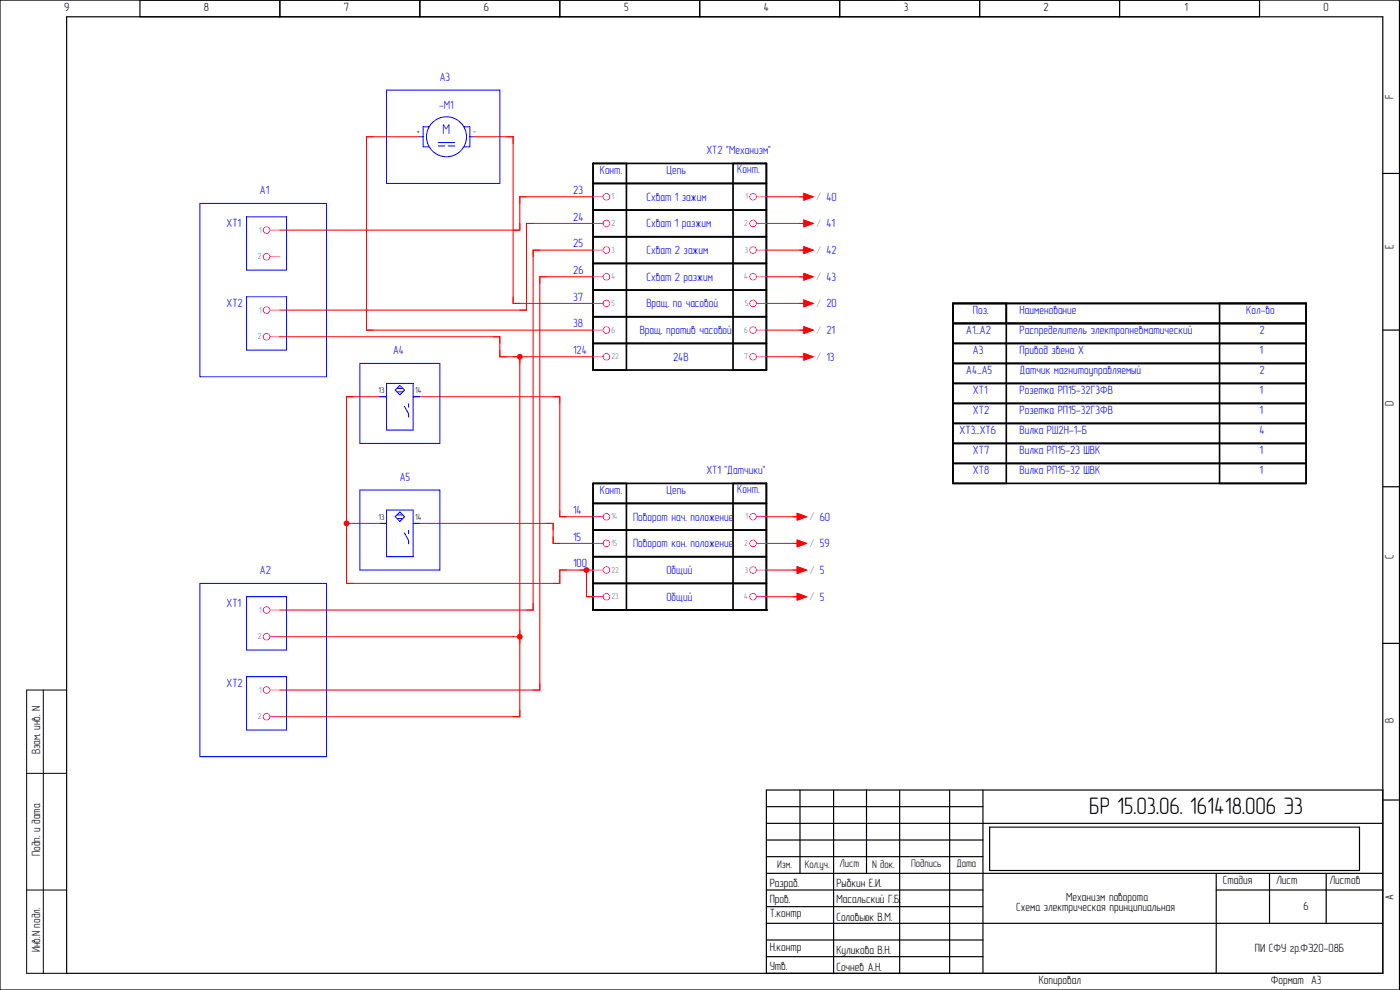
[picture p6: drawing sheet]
<svg xmlns="http://www.w3.org/2000/svg" width="420mm" height="297mm" viewBox="0 0 420 297" stroke-linecap="round" stroke-linejoin="round" font-family="sans-serif">
<g fill="none" stroke="#000" stroke-width=".35">
<path d="M0 0h420v297h-420zM20 5h395v287h-395zM42 0v5M84 0v5M126 0v5M168 0v5M210 0v5M252 0v5M294 0v5M336 0v5M378 0v5M415 52h5"/>
<path d="M415 99h5M415 146h5M415 193h5M240.1 237v25M250.2 237.2v55M260 236.9v25M270 237v55M285 237v55M295 237v55M415 237h-185v55M230 252h65M230 242h65"/>
<path d="M230 247h185M230 257h65M297 248.2h111v13h-111zM415 240h5M230 277h185M230 262h185M230 272h65M230 267h65M365 262v30M365 267h50M381 262v15M398 262v15"/>
<path d="M230 287h65M230 282h65"/>
</g>
<path d="M13 207v85M20 207h-12v85h12M8 232h12M8 267h12" fill="none" stroke="#000" stroke-width=".3"/>
<g fill="none" stroke="#f00" stroke-width=".3">
<path d="M126 41h-16v58h68M142 41h12v50h24M178 59h-22v10h-72M230 59h12M178 67h-20v26h-74M178 75h-18v108h-76M230 67h12M230 75h12M178 83h-16v124h-78M230 91h12M230 99h12M230 83h12"/>
<path d="M84 101h66v6h6v108h-72M116 119h-12v56h64v-4h8v8h2M124 119h44v36h10M158 107h20M230 107h12M106 157h10M124 157h42v6h12M230 155h10M230 163h10M230 171h10M230 179h10M84 191h72"/>
</g>
<g fill="none" stroke="#000" stroke-width=".5">
<path d="M178 49h52v62h-52zM178 55h52M188 49v62M220 49v62M178 63h52M178 71h52M178 79h52M178 87h52M178 95h52M286 91h106v54h-106zM286 97h106M302 91v6"/>
<path d="M178 103h52M286 103h106M286 109h106M286 115h106M286 121h106M286 127h106M286 133h106M286 139h106M178 145h52v38h-52zM178 159h52M178 151h52M188 145v38"/>
<path d="M220 145v38M178 167h52M178 175h52"/>
</g>
<g fill="#000">
<circle cx="178" cy="183" r=".25"/>
<circle cx="230" cy="183" r=".25"/>
</g>
<circle cx="156" cy="191" r=".88" fill="#f00"/>
<path d="M154 107h4M156 107v2" fill="none" stroke="#f00" stroke-width=".3"/>
<circle cx="156" cy="107" r=".88" fill="#f00"/>
<path d="M166 119h2v2M104 157h2M104 155v4M164 157h2v2M168 153v2h2M166 161v2h2M156 213v2h-2" fill="none" stroke="#f00" stroke-width=".3"/>
<circle cx="104" cy="157" r=".88" fill="#f00"/>
<path d="M170 171h-2v4h-2M174 171h4M176 171v2M176 177v2h2" fill="none" stroke="#f00" stroke-width=".3"/>
<path d="M286 91h16v54h-16zM366 91h26v54h-26z" fill="none" stroke="#000" stroke-width=".5"/>
<circle cx="176" cy="171" r=".88" fill="#f00"/>
<g fill="none" stroke="#00f" stroke-width=".3">
<path d="M116 27h34v28h-34zM128.8 38h-1.8v6h1.8M139.2 38h1.8v6h-1.8M126 41h1M131.5 42.8h5M131.5 43.8h2M134.5 43.8h2M141 41h1M60 61h38v52h-38zM74 65h12v16h-12zM74 89h12v16h-12zM108 109h24v24h-24z"/>
<path d="M114 119h2M116 115h8v14h-8zM119.1 116.5h1.8M119.1 117.6h1.8M120 115.6l1.4 1.4-1.4 1.5-1.4-1.5zM124 119h2M121.4 121.9l1.2 2.3v1M122.6 121.2v1M108 147h24v24h-24zM114 157h2M116 153h8v14h-8zM119.1 154.5h1.8"/>
<path d="M119.1 155.6h1.8M120 153.6l1.4 1.4-1.4 1.5-1.4-1.5zM121.4 159.9l1.2 2.3v1M122.6 159.2v1M124 157h2M60 175h38v52h-38zM74 179h12v16h-12zM74 203h12v16h-12z"/>
<circle cx="134" cy="41" r="6"/>
</g>
<g fill="none" stroke="#f0f" stroke-width=".3">
<path d="M178 59h3M227 59h3M81 77h3M81 69h3M178 67h3M178 75h3M227 67h3M227 75h3M81 93h3M178 99h3M178 91h3M178 83h3"/>
<path d="M227 99h3M227 91h3M227 83h3M81 101h3M178 107h3M227 107h3M178 155h3M227 155h3M178 163h3M178 171h3M178 179h3M227 163h3"/>
<path d="M227 171h3M227 179h3M81 191h3M81 183h3M81 215h3M81 207h3"/>
<circle cx="182" cy="59" r="1"/>
<circle cx="226" cy="59" r="1"/>
<circle cx="80" cy="77" r="1"/>
<circle cx="80" cy="69" r="1"/>
<circle cx="182" cy="75" r="1"/>
<circle cx="182" cy="67" r="1"/>
<circle cx="226" cy="75" r="1"/>
<circle cx="226" cy="67" r="1"/>
<circle cx="80" cy="93" r="1"/>
<circle cx="182" cy="91" r="1"/>
<circle cx="182" cy="99" r="1"/>
<circle cx="182" cy="83" r="1"/>
<circle cx="226" cy="91" r="1"/>
<circle cx="226" cy="99" r="1"/>
<circle cx="226" cy="83" r="1"/>
<circle cx="80" cy="101" r="1"/>
<circle cx="182" cy="107" r="1"/>
<circle cx="226" cy="107" r="1"/>
<circle cx="182" cy="155" r="1"/>
<circle cx="226" cy="155" r="1"/>
<circle cx="182" cy="179" r="1"/>
<circle cx="182" cy="171" r="1"/>
<circle cx="182" cy="163" r="1"/>
<circle cx="226" cy="179" r="1"/>
<circle cx="226" cy="171" r="1"/>
<circle cx="226" cy="163" r="1"/>
<circle cx="80" cy="191" r="1"/>
<circle cx="80" cy="183" r="1"/>
<circle cx="80" cy="215" r="1"/>
<circle cx="80" cy="207" r="1"/>
</g>
<g fill="#f00" stroke="#f00" stroke-width=".3">
<path d="M241.2 66l2.8 1-2.8 1z"/>
<path d="M241.2 74l2.8 1-2.8 1z"/>
<path d="M241.2 58l2.8 1-2.8 1z"/>
<path d="M241.2 82l2.8 1-2.8 1z"/>
<path d="M241.2 90l2.8 1-2.8 1z"/>
<path d="M241.2 98l2.8 1-2.8 1z"/>
<path d="M241.2 106l2.8 1-2.8 1z"/>
<path d="M239.3 154l2.7 1-2.7 1z"/>
<path d="M239.3 162l2.7 1-2.7 1z"/>
<path d="M239.3 170l2.7 1-2.7 1z"/>
<path d="M239.3 178l2.7 1-2.7 1z"/>
</g>
<g fill="none" stroke="#f00" stroke-width=".3">
<path d="M240 59h1.2M241.2 58l2.8 1-2.8 1zM240 67h1.2M240 75h1.2M241.2 66l2.8 1-2.8 1zM241.2 74l2.8 1-2.8 1zM240 83h1.2M240 91h1.2M240 99h1.2M241.2 82l2.8 1-2.8 1zM241.2 90l2.8 1-2.8 1zM241.2 98l2.8 1-2.8 1z"/>
<path d="M240 107h1.2M241.2 106l2.8 1-2.8 1zM238 155h1.3M239.3 154l2.7 1-2.7 1zM238 163h1.3M238 171h1.3M238 179h1.3M239.3 162l2.7 1-2.7 1zM239.3 170l2.7 1-2.7 1zM239.3 178l2.7 1-2.7 1z"/>
</g>
<text font-size="7.1" x="326.9" y="244.2">БР 15.03.06. 161418.006 Э3</text>
<text font-size="4.3" fill="#00f" x="132.8" y="40.1">M</text>
<g font-size="3.6">
<text x="19.2" y="3.3">9</text>
<text x="61.2" y="3.3">8</text>
<text x="103.2" y="3.3">7</text>
<text x="145.2" y="3.3">6</text>
<text x="187.3" y="3.3">5</text>
<text x="229.2" y="3.3">4</text>
<text x="271.3" y="3.3">3</text>
<text x="313.2" y="3.3">2</text>
<text x="355.5" y="3.3">1</text>
<text x="397.2" y="3.3">0</text>
<text x="418.2" y="29.7" transform="rotate(-90 418.2 29.7)">F</text>
<text x="418.2" y="74.7" transform="rotate(-90 418.2 74.7)">E</text>
<text x="418.2" y="121.8" transform="rotate(-90 418.2 121.8)">D</text>
<text x="418.2" y="167.7" transform="rotate(-90 418.2 167.7)">C</text>
<text x="418.2" y="216.8" transform="rotate(-90 418.2 216.8)">B</text>
<text x="12.1" y="226.3" transform="rotate(-90 12.1 226.3)">Взам. инв. N</text>
<text x="12.1" y="256.9" transform="rotate(-90 12.1 256.9)">Подп. и дата</text>
<text x="231" y="266">Разраб.</text>
<text x="251" y="266">Рыбкин Е.И.</text>
<text x="367" y="265.3">Стадия</text>
<text x="383" y="265.3">Лист</text>
<text x="399" y="265.3">Листов</text>
<text x="418.2" y="269.9" transform="rotate(-90 418.2 269.9)">A</text>
<text x="231" y="271">Пров.</text>
<text x="231" y="275.3">Т.контр</text>
<text x="251" y="271">Масальский Г.Б.</text>
<text x="305" y="273.3">Схема электрическая принципиальная</text>
<text x="320" y="270.3">Механизм поворота</text>
<text x="391.2" y="273">6</text>
<text x="251" y="276.3">Соловьюк В.М.</text>
<text x="12.1" y="285.8" transform="rotate(-90 12.1 285.8)">Инв.N подл.</text>
<text x="231" y="285.3">Н.контр</text>
<text x="251" y="286.3">Куликова В.Н.</text>
<text x="376.6" y="285.8">ПИ СФУ гр.ФЭ20-08Б</text>
<text x="231" y="291">Утв.</text>
<text x="251" y="291.3">Сочнев А.Н.</text>
<text x="311.7" y="295.2">Копировал</text>
<text x="381.4" y="295.3">Формат А3</text>
</g>
<g font-size="3.6" fill="#00f">
<text x="132" y="24.3">А3</text>
<text x="131.8" y="32.8">-M1</text>
<text x="212" y="46.3">XT2 &quot;Механизм&quot;</text>
<text x="180" y="52.3">Конт.</text>
<text x="200" y="52.3">Цепь</text>
<text x="221.3" y="52">Конт.</text>
<text x="78" y="58.3">А1</text>
<text x="172" y="58.3">23</text>
<text x="194" y="60.3">Схват 1 зажим</text>
<text x="248" y="60.3">40</text>
<text x="68" y="68.3">XT1</text>
<text x="172" y="66.3">24</text>
<text x="194" y="68.3">Схват 1 разжим</text>
<text x="248" y="68.3">41</text>
<text x="172" y="74.3">25</text>
<text x="194" y="76.3">Схват 2 зажим</text>
<text x="248" y="76.3">42</text>
<text x="172" y="82.3">26</text>
<text x="194" y="84.3">Схват 2 разжим</text>
<text x="248" y="84.3">43</text>
<text x="68" y="92.3">XT2</text>
<text x="172" y="90.3">37</text>
<text x="194" y="92.3">Вращ. по часовой</text>
<text x="248" y="92.3">20</text>
<text x="292" y="94.3">Поз.</text>
<text x="306" y="94.3">Наименование</text>
<text x="374" y="94.3">Кол-во</text>
<text x="172" y="98.3">38</text>
<text x="192" y="100.3">Вращ. против часовой</text>
<text x="248" y="100.3">21</text>
<text x="290" y="100.3">A1...A2</text>
<text x="306" y="100.3">Распределитель электропневматический</text>
<text x="378" y="100.3">2</text>
<text x="118" y="106.3">А4</text>
<text x="172" y="106.3">124</text>
<text x="292" y="106.3">A3</text>
<text x="306" y="106.3">Привод звена X</text>
<text x="378" y="106.3">1</text>
<text x="202" y="108.3">24В</text>
<text x="248" y="108.3">13</text>
<text x="290" y="112.3">A4...A5</text>
<text x="306" y="112.3">Датчик магнитоуправляемый</text>
<text x="378" y="112.3">2</text>
<text x="292" y="118.3">XT1</text>
<text x="306" y="118.3">Розетка РП15-32Г3ФВ</text>
<text x="378" y="118.3">1</text>
<text x="292" y="124.3">XT2</text>
<text x="306" y="124.3">Розетка РП15-32Г3ФВ</text>
<text x="378" y="124.3">1</text>
<text x="288" y="130.3">XT3...XT6</text>
<text x="306" y="130.3">Вилка РШ2Н-1-Б</text>
<text x="378" y="130.3">4</text>
<text x="292" y="136.3">XT7</text>
<text x="306" y="136.3">Вилка РП15-23 ШВК</text>
<text x="378" y="136.3">1</text>
<text x="212" y="142.3">XT1 &quot;Датчики&quot;</text>
<text x="292" y="142.3">XT8</text>
<text x="306" y="142.3">Вилка РП15-32 ШВК</text>
<text x="378" y="142.3">1</text>
<text x="120" y="144.3">А5</text>
<text x="180" y="148.3">Конт.</text>
<text x="200" y="148.3">Цепь</text>
<text x="221.3" y="148">Конт.</text>
<text x="172" y="154.3">14</text>
<text x="190" y="156.3">Поворот нач. положение</text>
<text x="246" y="156.3">60</text>
<text x="172" y="162.3">15</text>
<text x="190" y="164.3">Поворот кон. положение</text>
<text x="246" y="164.3">59</text>
<text x="78" y="172.3">А2</text>
<text x="172" y="170.3">100</text>
<text x="200" y="172.3">Общий</text>
<text x="246" y="172.3">5</text>
<text x="68" y="182.3">XT1</text>
<text x="200" y="180.3">Общий</text>
<text x="246" y="180.3">5</text>
<text x="68" y="206.3">XT2</text>
</g>
<g font-size="3.3">
<text x="233.2" y="260.3">Изм.</text>
<text x="241.5" y="260.3">Кол.уч.</text>
<text x="252" y="260.3">Лист</text>
<text x="261.7" y="260.3">N док.</text>
<text x="273.4" y="260">Подпись</text>
<text x="287" y="260">Дата</text>
</g>
<g font-size="2.6">
<text x="125.1" y="40.1">+</text>
<text x="142" y="40.1">-</text>
<text x="113.6" y="117.9">13</text>
<text x="124.6" y="117.9">14</text>
<text x="113.6" y="155.9">13</text>
<text x="124.6" y="155.9">14</text>
</g>
<g font-size="2.6" fill="#767676">
<text x="183.5" y="59.8">1</text>
<text x="223.7" y="59.8">1</text>
<text x="77.7" y="69.8">1</text>
<text x="183.5" y="67.8">2</text>
<text x="223.4" y="67.8">2</text>
<text x="77.4" y="77.8">2</text>
<text x="183.5" y="75.8">3</text>
<text x="223.5" y="75.8">3</text>
<text x="183.5" y="83.8">4</text>
<text x="223.4" y="83.8">4</text>
<text x="77.7" y="93.8">1</text>
<text x="183.5" y="91.8">5</text>
<text x="223.5" y="91.8">5</text>
<text x="77.4" y="101.8">2</text>
<text x="183.5" y="99.8">6</text>
<text x="223.4" y="99.8">6</text>
<text x="183.5" y="107.8">22</text>
<text x="223.4" y="107.8">7</text>
<text x="183.5" y="155.8">14</text>
<text x="223.7" y="155.8">1</text>
<text x="183.5" y="163.8">15</text>
<text x="223.4" y="163.8">2</text>
<text x="183.5" y="171.8">22</text>
<text x="223.5" y="171.8">3</text>
<text x="183.5" y="179.8">23</text>
<text x="223.4" y="179.8">4</text>
<text x="77.7" y="183.8">1</text>
<text x="77.4" y="191.8">2</text>
<text x="77.7" y="207.8">1</text>
<text x="77.4" y="215.8">2</text>
</g>
<g font-size="2.6" fill="#7ca552">
<text x="245" y="59.8">/</text>
<text x="245" y="67.8">/</text>
<text x="245" y="75.8">/</text>
<text x="245" y="83.8">/</text>
<text x="245" y="91.8">/</text>
<text x="245" y="99.8">/</text>
<text x="245" y="107.8">/</text>
<text x="243" y="155.8">/</text>
<text x="243" y="163.8">/</text>
<text x="243" y="171.8">/</text>
<text x="243" y="179.8">/</text>
</g>
</svg>
